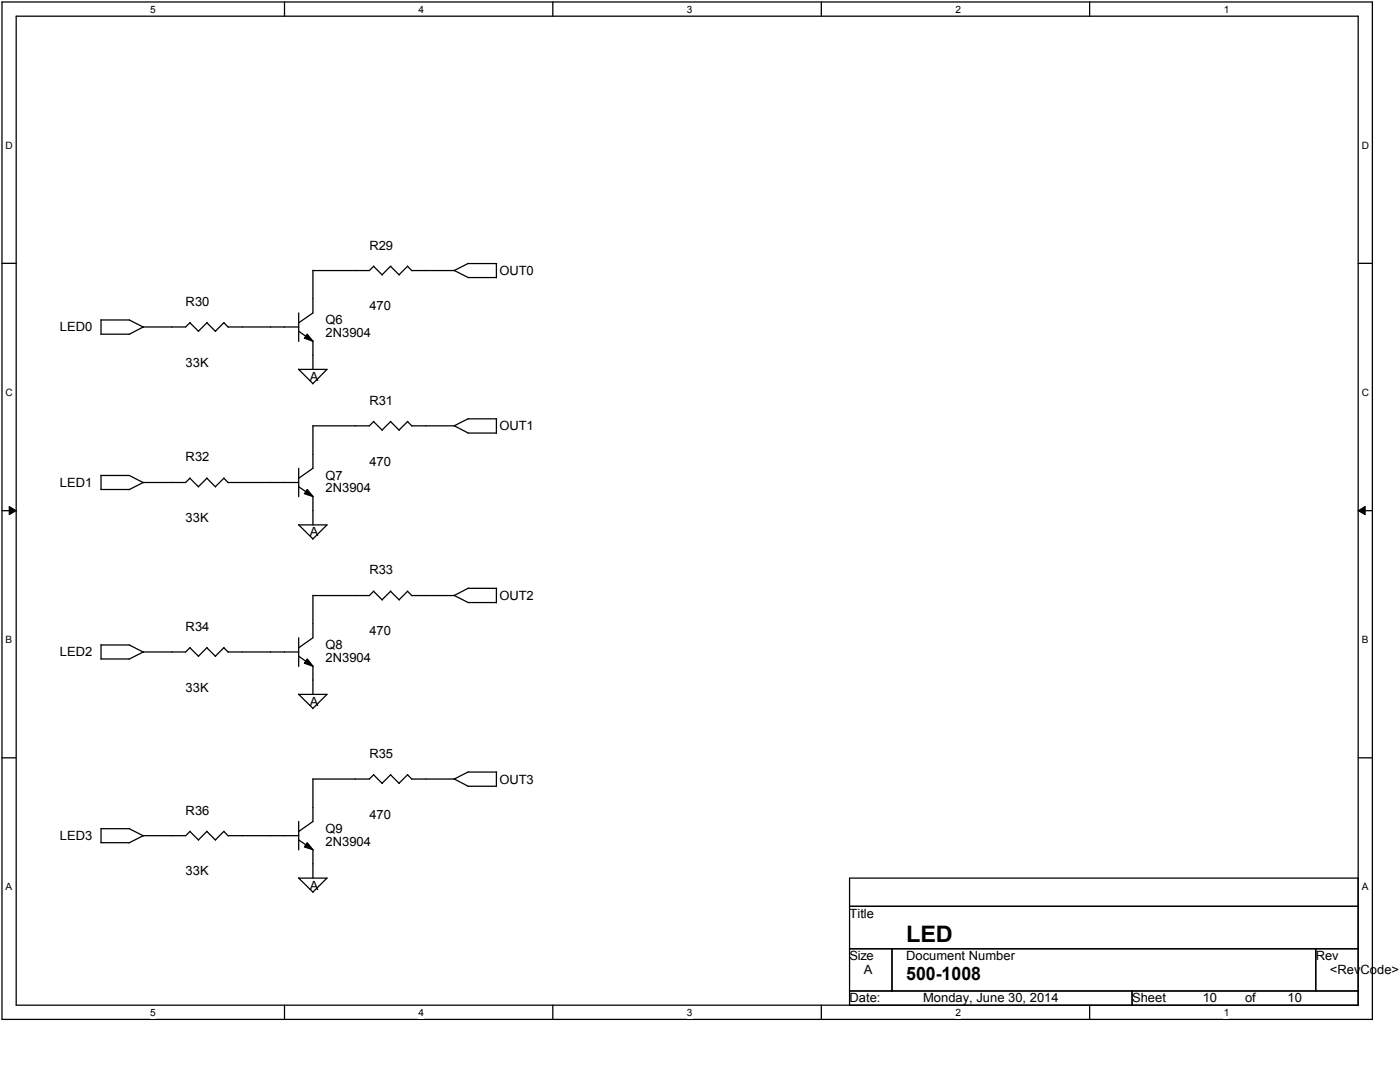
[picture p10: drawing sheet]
<svg xmlns="http://www.w3.org/2000/svg" width="279mm" height="216mm" viewBox="0 0 279 216" stroke-linecap="round" stroke-linejoin="round" font-family="sans-serif">
<path d="M.4 .4h273.5v203h-273.5zM3.2 3.2h267.9v197.4h-267.9z" fill="none" stroke="#000" stroke-width=".25"/>
<g fill="#fff">
<path d="M30 .7h1.1v2.3h-1.1z"/>
<path d="M30 200.9h1.1v2.3h-1.1z"/>
</g>
<path d="M56.8 .4v2.8M56.8 200.6v2.8" fill="none" stroke="#000" stroke-width=".25"/>
<g fill="#fff">
<path d="M83.5 .7h1.1v2.3h-1.1z"/>
<path d="M83.5 200.9h1.1v2.3h-1.1z"/>
</g>
<path d="M110.3 .4v2.8M110.3 200.6v2.8" fill="none" stroke="#000" stroke-width=".25"/>
<g fill="#fff">
<path d="M137.1 .7h1.1v2.3h-1.1z"/>
<path d="M137.1 200.9h1.1v2.3h-1.1z"/>
</g>
<path d="M163.9 .4v2.8M163.9 200.6v2.8" fill="none" stroke="#000" stroke-width=".25"/>
<g fill="#fff">
<path d="M190.7 .7h1.1v2.3h-1.1z"/>
<path d="M190.7 200.9h1.1v2.3h-1.1z"/>
</g>
<path d="M217.5 .4v2.8M217.5 200.6v2.8" fill="none" stroke="#000" stroke-width=".25"/>
<g fill="#fff">
<path d="M244.2 .7h1.1v2.3h-1.1z"/>
<path d="M244.2 200.9h1.1v2.3h-1.1z"/>
<path d="M1.1 27.9h1.5v2.2h-1.5z"/>
<path d="M271.8 27.9h1.4v2.2h-1.4z"/>
<path d="M1.1 77.2h1.5v2.2h-1.5z"/>
<path d="M271.8 77.2h1.4v2.2h-1.4z"/>
</g>
<path d="M.4 52.5h2.8M271.1 52.5h2.8" fill="none" stroke="#000" stroke-width=".25"/>
<g fill="#fff">
<path d="M1.1 126.5h1.3v2.3h-1.3z"/>
<path d="M271.8 126.5h1.3v2.3h-1.3z"/>
</g>
<path d="M.4 101.9h2.8M271.1 101.9h2.8" fill="none" stroke="#000" stroke-width=".25"/>
<path d="M1.8 101.1l1.4 .8-1.4 .8zM271.1 101.9l1.3-.8v1.6z" fill="#000"/>
<path d="M1.8 101.1l1.4 .8-1.4 .8zM271.1 101.9l1.3-.8v1.6z" fill="none" stroke="#000" stroke-width=".2"/>
<g fill="#fff">
<path d="M1.1 175.9h1.3v2.2h-1.3z"/>
<path d="M271.8 175.9h1.3v2.2h-1.3z"/>
</g>
<g fill="none" stroke="#000" stroke-width=".25">
<path d="M62.5 53.9v8.6l-2.9 1.9M74.6 53.1l1.7 1.8M74.6 53.1l-.9 .9h-11.2M77.9 53.1l1.8 1.8M78 53.1l-1.7 1.7M81.3 53.1l.9 .9M81.4 53.1l-1.8 1.7M82.2 54h8.5M90.6 53.9l2.8 1.5M93.4 55.4h5.7M93.4 52.6h5.7v2.8M93.5 52.5l-2.9 1.5"/>
<path d="M20.1 66.7h5.7M20.2 63.8h5.6M20.2 63.8v2.9M25.8 63.8l2.8 1.5M37.9 64.4l1.7 1.7M37.9 64.4l-.8 .8h-8.5l-2.8 1.5M41.3 64.4l1.7 1.7M41.3 64.4l-1.7 1.7M44.7 64.4l.9 .9M44.7 64.4l-1.7 1.7M45.5 65.2h14.1M59.6 73.7l2.9 2.8"/>
<path d="M59.6 73.7h5.7M59.6 66.1l2.9 2M59.6 62.5v5.6M61.3 66.7l1.2 1.4-1.7-.6zM62.5 68.1v5.6M65.2 73.7l-2.8 2.9M20.1 97.7h5.7M20.2 94.8v2.9M20.2 94.9h5.6M25.8 94.9l2.8 1.4M37.9 95.4l-.8 .9h-8.5l-2.8 1.4M41.3 95.4l1.7 1.8"/>
<path d="M41.3 95.4l-1.7 1.8-1.7-1.8M44.7 95.4l.9 .9M44.7 95.4l-1.7 1.7M45.5 96.3h14.1M59.6 93.4v5.7M59.6 97.1l2.9 2M61.3 97.7l1.2 1.4-1.7-.6zM62.5 84.9v8.5l-2.9 2.1M62.5 99.1v5.6M74.6 84.1l1.7 1.8M74.6 84.1l-.9 .9h-11.2M77.9 84.1l1.8 1.8"/>
<path d="M78 84.1l-1.7 1.7M81.3 84.1l.9 .9M81.4 84.1l-1.8 1.7M82.2 85h8.5M90.6 84.9l2.8 1.5M93.4 86.4h5.7M93.4 83.6h5.7v2.9M93.5 83.5l-2.9 1.5M59.6 104.7l2.9 2.8M59.6 104.7h5.7M62.5 118.8v8.5l-2.9 2M65.2 104.7l-2.8 2.9"/>
<path d="M74.6 118l1.7 1.7M74.6 117.9l-.9 .9h-11.2M77.9 118l1.8 1.7M78 117.9l-1.7 1.8M81.3 118l.9 .9M81.4 117.9l-1.8 1.8M82.2 118.8h8.5M90.6 118.8l2.8 1.4M93.4 117.4h5.7v2.9M93.5 117.4l-2.9 1.4M20.1 131.5h5.7M25.8 128.7l2.8 1.4"/>
<path d="M25.8 128.7h-5.6v2.8M37.9 129.2l1.7 1.8M37.9 129.2l-.8 .9h-8.5l-2.8 1.4M41.3 129.2l1.7 1.8M41.3 129.2l-1.7 1.7M44.7 129.2l.9 .9M44.7 129.2l-1.7 1.7M45.5 130.1h14.1M59.6 138.5l2.9 2.9M59.6 138.6h5.7M59.6 127.3v5.7M59.6 130.9l2.9 2.1"/>
<path d="M61.3 131.5l1.2 1.4-1.7-.6zM62.5 132.9v5.7M65.2 138.6l-2.8 2.8M93.4 120.2h5.7M.4 151.2h2.8M62.5 155.4v8.5l-2.9 2M74.6 154.6l1.7 1.7M74.6 154.6l-.9 .8h-11.2M77.9 154.6l1.8 1.7M78 154.6l-1.7 1.7M81.3 154.6l.9 .9M81.4 154.6l-1.8 1.7"/>
<path d="M82.2 155.4h8.5M90.6 155.4l2.8 1.5M93.4 154.1h5.7v2.8h-5.7M93.5 154l-2.9 1.4M271.1 151.2h2.8M20.1 168.1h5.7M20.2 165.3v2.8M20.2 165.4h5.6M25.8 165.4l2.8 1.4M37.9 165.9l1.7 1.7M37.9 165.9l-.8 .9h-8.5l-2.8 1.4M41.3 165.9l1.7 1.7"/>
<path d="M41.3 165.9l-1.7 1.7M44.7 165.9l.9 .9M44.7 165.9l-1.7 1.7M45.5 166.8h14.1M59.6 175.2l2.9 2.8M59.6 175.2h5.7M59.6 163.9v5.7M59.6 167.6l2.9 2M61.3 168.1l1.2 1.4-1.7-.5zM62.5 169.5v5.7M65.2 175.2l-2.8 2.9M169.5 175.2h101.6v25.4h-101.6z"/>
<path d="M169.5 180.8h101.6M169.5 189.3h101.6M169.5 197.7h101.6M178 189.3v8.4M225.9 197.7v2.9M262.6 189.3v8.4"/>
</g>
<path d="M61.3 66.7l1.2 1.4-1.7-.6zM61.3 97.7l1.2 1.4-1.7-.6zM61.3 131.5l1.2 1.4-1.7-.6zM61.3 168.1l1.2 1.4-1.7-.5z" fill="#000"/>
<text font-size="4.5" x="180.8" y="187.9">LED</text>
<text font-size="3.7" x="180.8" y="195.5">500-1008</text>
<g font-size="2.5">
<text x="73.7" y="49.8">R29</text>
<text x="99.7" y="54.9">OUT0</text>
<text x="37.1" y="61.1">R30</text>
<text x="65" y="64.7">Q6</text>
<text x="73.7" y="61.9">470</text>
<text x="12" y="66.1">LED0</text>
<text x="65" y="67.3">2N3904</text>
<text x="37.1" y="73.2">33K</text>
<text x="61.9" y="76">A</text>
<text x="73.7" y="80.8">R31</text>
<text x="99.7" y="85.9">OUT1</text>
<text x="37.1" y="92.1">R32</text>
<text x="65" y="95.7">Q7</text>
<text x="73.7" y="92.9">470</text>
<text x="12" y="97.2">LED1</text>
<text x="65" y="98.3">2N3904</text>
<text x="37.1" y="104.2">33K</text>
<text x="61.9" y="107">A</text>
<text x="73.7" y="114.6">R33</text>
<text x="99.7" y="119.7">OUT2</text>
<text x="37.1" y="125.9">R34</text>
<text x="12" y="131">LED2</text>
<text x="65" y="129.5">Q8</text>
<text x="73.7" y="126.7">470</text>
<text x="65" y="132.1">2N3904</text>
<text x="37.1" y="138">33K</text>
<text x="61.9" y="140.8">A</text>
<text x="73.7" y="151.3">R35</text>
<text x="99.7" y="156.3">OUT3</text>
<text x="12" y="167.6">LED3</text>
<text x="37.1" y="162.6">R36</text>
<text x="65" y="166.2">Q9</text>
<text x="73.7" y="163.4">470</text>
<text x="65" y="168.7">2N3904</text>
<text x="37.1" y="174.7">33K</text>
<text x="61.9" y="177.5">A</text>
<text x="169.5" y="183.1">Title</text>
<text x="169.5" y="191.6">Size</text>
<text x="180.8" y="191.6">Document Number</text>
<text x="262.6" y="191.6">Rev</text>
<text x="172.4" y="194.4">A</text>
<text x="265.4" y="194.4">&lt;RevCode&gt;</text>
<text x="169.5" y="200">Date:</text>
<text x="184.2" y="200">Monday, June 30, 2014</text>
<text x="225.9" y="200">Sheet</text>
<text x="240" y="200">10</text>
<text x="248.5" y="200">of</text>
<text x="257" y="200">10</text>
</g>
<g font-size="2">
<text x="30" y="2.6">5</text>
<text x="83.5" y="2.6">4</text>
<text x="137.1" y="2.6">3</text>
<text x="190.7" y="2.6">2</text>
<text x="244.2" y="2.6">1</text>
<text x="1.1" y="29.7">D</text>
<text x="271.8" y="29.7">D</text>
<text x="1.1" y="79">C</text>
<text x="271.8" y="79">C</text>
<text x="1.1" y="128.4">B</text>
<text x="271.8" y="128.4">B</text>
<text x="1.1" y="177.7">A</text>
<text x="271.8" y="177.7">A</text>
<text x="30" y="202.7">5</text>
<text x="83.5" y="202.7">4</text>
<text x="137.1" y="202.7">3</text>
<text x="190.7" y="202.7">2</text>
<text x="244.2" y="202.7">1</text>
</g>
</svg>
